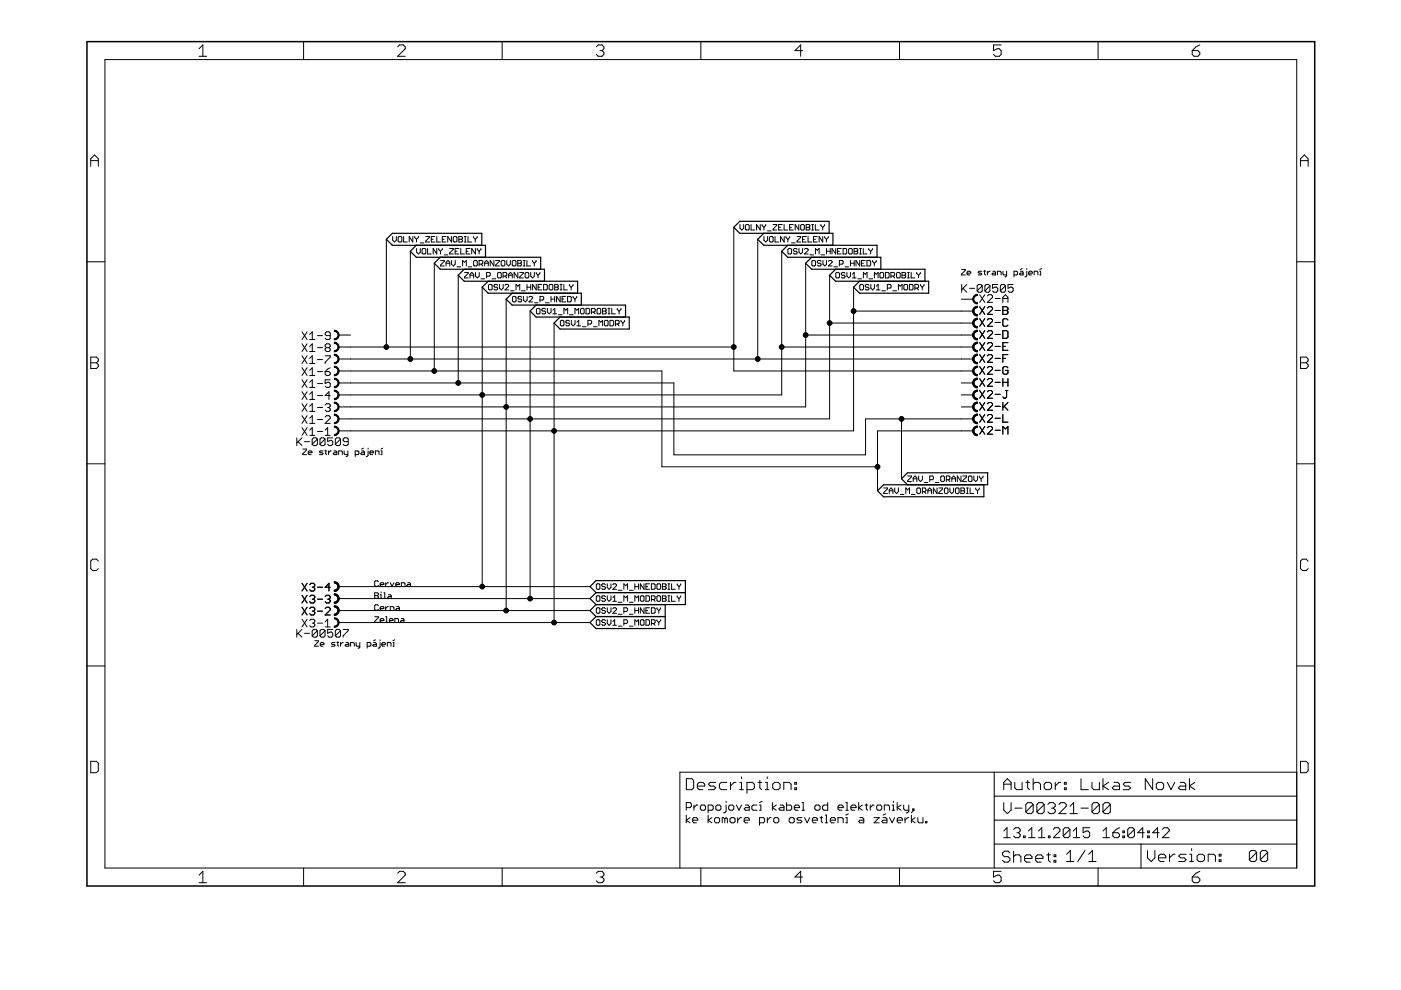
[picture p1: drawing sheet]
<?xml version="1.0" encoding="utf-8"?>
<!DOCTYPE eagle SYSTEM "eagle.dtd">
<eagle version="7.2.0">
<drawing>
<settings>
<setting alwaysvectorfont="yes"/>
<setting verticaltext="up"/>
</settings>
<grid distance="0.1" unitdist="inch" unit="inch" style="lines" multiple="1" display="no" altdistance="0.01" altunitdist="inch" altunit="inch"/>
<schematic xreflabel="%F%N/%S.%C%R" xrefpart="/%S.%C%R">
<libraries>
<library name="frames">
<symbols>
<symbol name="A4L-LOC">
<wire x1="256.54" y1="3.81" x2="256.54" y2="8.89" width="0.1016" layer="94"/>
<wire x1="256.54" y1="8.89" x2="256.54" y2="13.97" width="0.1016" layer="94"/>
<wire x1="256.54" y1="13.97" x2="256.54" y2="19.05" width="0.1016" layer="94"/>
<wire x1="256.54" y1="19.05" x2="256.54" y2="24.13" width="0.1016" layer="94"/>
<wire x1="125.73" y1="3.81" x2="125.73" y2="24.13" width="0.1016" layer="94"/>
<wire x1="125.73" y1="24.13" x2="192.405" y2="24.13" width="0.1016" layer="94"/>
<wire x1="192.405" y1="24.13" x2="256.54" y2="24.13" width="0.1016" layer="94"/>
<wire x1="223.52" y1="3.81" x2="223.52" y2="8.89" width="0.1016" layer="94"/>
<wire x1="223.52" y1="8.89" x2="256.54" y2="8.89" width="0.1016" layer="94"/>
<wire x1="223.52" y1="8.89" x2="192.405" y2="8.89" width="0.1016" layer="94"/>
<wire x1="192.405" y1="8.89" x2="192.405" y2="3.81" width="0.1016" layer="94"/>
<wire x1="192.405" y1="8.89" x2="192.405" y2="13.97" width="0.1016" layer="94"/>
<wire x1="192.405" y1="13.97" x2="256.54" y2="13.97" width="0.1016" layer="94"/>
<wire x1="192.405" y1="13.97" x2="192.405" y2="19.05" width="0.1016" layer="94"/>
<wire x1="192.405" y1="19.05" x2="256.54" y2="19.05" width="0.1016" layer="94"/>
<wire x1="192.405" y1="19.05" x2="192.405" y2="24.13" width="0.1016" layer="94"/>
<text x="194.31" y="15.24" size="2.54" layer="94" font="fixed">&gt;DRAWING_NAME</text>
<text x="194.31" y="10.16" size="2.286" layer="94" font="fixed">&gt;LAST_DATE_TIME</text>
<text x="207.645" y="5.08" size="2.54" layer="94" font="fixed">&gt;SHEET</text>
<text x="194.056" y="4.953" size="2.54" layer="94" font="fixed">Sheet:</text>
<frame x1="0" y1="0" x2="260.35" y2="179.07" columns="6" rows="4" layer="94"/>
<text x="194.31" y="20.32" size="2.54" layer="94" font="fixed">Author: Lukas Novak</text>
<text x="224.79" y="5.08" size="2.54" layer="94" font="fixed">Version:</text>
<text x="127" y="20.32" size="2.54" layer="94" font="fixed">Description:</text>
</symbol>
</symbols>
<devicesets>
<deviceset name="A4L-LOC" prefix="FRAME" uservalue="yes">
<gates>
<gate name="G$1" symbol="A4L-LOC" x="0" y="0"/>
</gates>
<devices>
<device name="">
<technologies>
<technology name=""/>
</technologies>
</device>
</devices>
</deviceset>
</devicesets>
</library>
<library name="con-thomas-betts">
<symbols>
<symbol name="FV">
<wire x1="0.889" y1="0.889" x2="0.889" y2="-0.889" width="0.254" layer="94" curve="180" cap="flat"/>
<text x="1.27" y="-0.762" size="1.778" layer="95">&gt;NAME</text>
<text x="-2.54" y="1.397" size="1.778" layer="96">&gt;VALUE</text>
<pin name="F" x="-2.54" y="0" visible="off" length="short" direction="pas"/>
</symbol>
<symbol name="F">
<wire x1="0.889" y1="0.889" x2="0.889" y2="-0.889" width="0.254" layer="94" curve="180" cap="flat"/>
<text x="1.27" y="-0.762" size="1.778" layer="95">&gt;NAME</text>
<pin name="F" x="-2.54" y="0" visible="off" length="short" direction="pas"/>
</symbol>
</symbols>
<devicesets>
<deviceset name="D-SUB9-" prefix="X">
<gates>
<gate name="-1" symbol="FV" x="-2.54" y="10.16" addlevel="always" swaplevel="1"/>
<gate name="-2" symbol="F" x="-2.54" y="7.62" addlevel="always" swaplevel="1"/>
<gate name="-3" symbol="F" x="-2.54" y="5.08" addlevel="always" swaplevel="1"/>
<gate name="-4" symbol="F" x="-2.54" y="2.54" addlevel="always" swaplevel="1"/>
<gate name="-5" symbol="F" x="-2.54" y="0" addlevel="always" swaplevel="1"/>
<gate name="-6" symbol="F" x="-2.54" y="-2.54" addlevel="always" swaplevel="1"/>
<gate name="-7" symbol="F" x="-2.54" y="-5.08" addlevel="always" swaplevel="1"/>
<gate name="-8" symbol="F" x="-2.54" y="-7.62" addlevel="always" swaplevel="1"/>
<gate name="-9" symbol="F" x="-2.54" y="-10.16" addlevel="always" swaplevel="1"/>
</gates>
<devices>
<device name="H2M09RA" package="H2M09RA">
<connects>
<connect gate="-1" pin="F" pad="1"/>
<connect gate="-2" pin="F" pad="2"/>
<connect gate="-3" pin="F" pad="3"/>
<connect gate="-4" pin="F" pad="4"/>
<connect gate="-5" pin="F" pad="5"/>
<connect gate="-6" pin="F" pad="6"/>
<connect gate="-7" pin="F" pad="7"/>
<connect gate="-8" pin="F" pad="8"/>
<connect gate="-9" pin="F" pad="9"/>
</connects>
<technologies>
<technology name="">
<attribute name="MF" value="" constant="no"/>
<attribute name="MPN" value="" constant="no"/>
<attribute name="OC_FARNELL" value="unknown" constant="no"/>
<attribute name="OC_NEWARK" value="unknown" constant="no"/>
</technology>
</technologies>
</device>
<device name="H2M09ST" package="H2M09ST">
<connects>
<connect gate="-1" pin="F" pad="1"/>
<connect gate="-2" pin="F" pad="2"/>
<connect gate="-3" pin="F" pad="3"/>
<connect gate="-4" pin="F" pad="4"/>
<connect gate="-5" pin="F" pad="5"/>
<connect gate="-6" pin="F" pad="6"/>
<connect gate="-7" pin="F" pad="7"/>
<connect gate="-8" pin="F" pad="8"/>
<connect gate="-9" pin="F" pad="9"/>
</connects>
<technologies>
<technology name="">
<attribute name="MF" value="" constant="no"/>
<attribute name="MPN" value="" constant="no"/>
<attribute name="OC_FARNELL" value="unknown" constant="no"/>
<attribute name="OC_NEWARK" value="unknown" constant="no"/>
</technology>
</technologies>
</device>
<device name="H2R09RA" package="H2R09RA">
<connects>
<connect gate="-1" pin="F" pad="1"/>
<connect gate="-2" pin="F" pad="2"/>
<connect gate="-3" pin="F" pad="3"/>
<connect gate="-4" pin="F" pad="4"/>
<connect gate="-5" pin="F" pad="5"/>
<connect gate="-6" pin="F" pad="6"/>
<connect gate="-7" pin="F" pad="7"/>
<connect gate="-8" pin="F" pad="8"/>
<connect gate="-9" pin="F" pad="9"/>
</connects>
<technologies>
<technology name="">
<attribute name="MF" value="" constant="no"/>
<attribute name="MPN" value="" constant="no"/>
<attribute name="OC_FARNELL" value="unknown" constant="no"/>
<attribute name="OC_NEWARK" value="unknown" constant="no"/>
</technology>
</technologies>
</device>
<device name="H2R09ST" package="H2R09ST">
<connects>
<connect gate="-1" pin="F" pad="1"/>
<connect gate="-2" pin="F" pad="2"/>
<connect gate="-3" pin="F" pad="3"/>
<connect gate="-4" pin="F" pad="4"/>
<connect gate="-5" pin="F" pad="5"/>
<connect gate="-6" pin="F" pad="6"/>
<connect gate="-7" pin="F" pad="7"/>
<connect gate="-8" pin="F" pad="8"/>
<connect gate="-9" pin="F" pad="9"/>
</connects>
<technologies>
<technology name="">
<attribute name="MF" value="" constant="no"/>
<attribute name="MPN" value="" constant="no"/>
<attribute name="OC_FARNELL" value="unknown" constant="no"/>
<attribute name="OC_NEWARK" value="unknown" constant="no"/>
</technology>
</technologies>
</device>
<device name="H3M09RA" package="H3M09RA">
<connects>
<connect gate="-1" pin="F" pad="1"/>
<connect gate="-2" pin="F" pad="2"/>
<connect gate="-3" pin="F" pad="3"/>
<connect gate="-4" pin="F" pad="4"/>
<connect gate="-5" pin="F" pad="5"/>
<connect gate="-6" pin="F" pad="6"/>
<connect gate="-7" pin="F" pad="7"/>
<connect gate="-8" pin="F" pad="8"/>
<connect gate="-9" pin="F" pad="9"/>
</connects>
<technologies>
<technology name="">
<attribute name="MF" value="" constant="no"/>
<attribute name="MPN" value="" constant="no"/>
<attribute name="OC_FARNELL" value="unknown" constant="no"/>
<attribute name="OC_NEWARK" value="unknown" constant="no"/>
</technology>
</technologies>
</device>
<device name="H5M09RA" package="H5M09RA">
<connects>
<connect gate="-1" pin="F" pad="1"/>
<connect gate="-2" pin="F" pad="2"/>
<connect gate="-3" pin="F" pad="3"/>
<connect gate="-4" pin="F" pad="4"/>
<connect gate="-5" pin="F" pad="5"/>
<connect gate="-6" pin="F" pad="6"/>
<connect gate="-7" pin="F" pad="7"/>
<connect gate="-8" pin="F" pad="8"/>
<connect gate="-9" pin="F" pad="9"/>
</connects>
<technologies>
<technology name="">
<attribute name="MF" value="" constant="no"/>
<attribute name="MPN" value="" constant="no"/>
<attribute name="OC_FARNELL" value="unknown" constant="no"/>
<attribute name="OC_NEWARK" value="unknown" constant="no"/>
</technology>
</technologies>
</device>
</devices>
</deviceset>
</devicesets>
</library>
<library name="Kabely">
<symbols>
<symbol name="FV">
<wire x1="0.889" y1="0.889" x2="0.889" y2="-0.889" width="0.254" layer="94" curve="180" cap="flat"/>
<text x="1.27" y="-0.762" size="1.778" layer="95">&gt;NAME</text>
<text x="-2.54" y="1.397" size="1.778" layer="96">&gt;VALUE</text>
<pin name="F" x="-2.54" y="0" visible="off" length="short" direction="pas"/>
</symbol>
<symbol name="F">
<wire x1="0.889" y1="0.889" x2="0.889" y2="-0.889" width="0.254" layer="94" curve="180" cap="flat"/>
<text x="1.27" y="-0.762" size="1.778" layer="95">&gt;NAME</text>
<pin name="F" x="-2.54" y="0" visible="off" length="short" direction="pas"/>
<wire x1="0.889" y1="0.889" x2="0.889" y2="-0.889" width="0.254" layer="94" curve="180" cap="flat"/>
<text x="1.27" y="-0.762" size="1.778" layer="95">&gt;NAME</text>
</symbol>
</symbols>
<devicesets>
<deviceset name="LU12MP" prefix="X" uservalue="yes">
<gates>
<gate name="-A" symbol="FV" x="2.54" y="27.94" addlevel="always" swaplevel="1"/>
<gate name="-B" symbol="F" x="2.54" y="25.4" addlevel="always" swaplevel="1"/>
<gate name="-C" symbol="F" x="2.54" y="22.86" addlevel="always" swaplevel="1"/>
<gate name="-D" symbol="F" x="2.54" y="20.32" addlevel="always" swaplevel="1"/>
<gate name="-E" symbol="F" x="2.54" y="17.78" addlevel="always" swaplevel="1"/>
<gate name="-F" symbol="F" x="2.54" y="15.24" addlevel="always" swaplevel="1"/>
<gate name="-G" symbol="F" x="2.54" y="12.7" addlevel="always" swaplevel="1"/>
<gate name="-H" symbol="F" x="2.54" y="10.16" addlevel="always" swaplevel="1"/>
<gate name="-J" symbol="F" x="2.54" y="7.62" addlevel="always" swaplevel="1"/>
<gate name="-K" symbol="F" x="2.54" y="5.08" addlevel="always" swaplevel="1"/>
<gate name="-L" symbol="F" x="2.54" y="2.54" addlevel="always" swaplevel="1"/>
<gate name="-M" symbol="F" x="2.54" y="0" addlevel="always" swaplevel="1"/>
</gates>
<devices>
<device name="" package="LU12MP">
<connects>
<connect gate="-A" pin="F" pad="A"/>
<connect gate="-B" pin="F" pad="B"/>
<connect gate="-C" pin="F" pad="C"/>
<connect gate="-D" pin="F" pad="D"/>
<connect gate="-E" pin="F" pad="E"/>
<connect gate="-F" pin="F" pad="F"/>
<connect gate="-G" pin="F" pad="G"/>
<connect gate="-H" pin="F" pad="H"/>
<connect gate="-J" pin="F" pad="J"/>
<connect gate="-K" pin="F" pad="K"/>
<connect gate="-L" pin="F" pad="L"/>
<connect gate="-M" pin="F" pad="M"/>
</connects>
<technologies>
<technology name="">
<attribute name="LU" value="12-Pin" constant="no"/>
</technology>
</technologies>
</device>
</devices>
</deviceset>
<deviceset name="LE4MP" prefix="X">
<gates>
<gate name="-1" symbol="FV" x="2.54" y="7.62" addlevel="always" swaplevel="1"/>
<gate name="-2" symbol="F" x="2.54" y="5.08" addlevel="always" swaplevel="1"/>
<gate name="-3" symbol="F" x="2.54" y="2.54" addlevel="always" swaplevel="1"/>
<gate name="-4" symbol="F" x="2.54" y="0" addlevel="always" swaplevel="1"/>
</gates>
<devices>
<device name="" package="LE4MP">
<connects>
<connect gate="-1" pin="F" pad="1"/>
<connect gate="-2" pin="F" pad="2"/>
<connect gate="-3" pin="F" pad="3"/>
<connect gate="-4" pin="F" pad="4"/>
</connects>
<technologies>
<technology name=""/>
</technologies>
</device>
</devices>
</deviceset>
</devicesets>
</library>
</libraries>
<attributes>
</attributes>
<variantdefs>
</variantdefs>
<classes>
<class number="0" name="default" width="0" drill="0">
</class>
</classes>
<parts>
<part name="FRAME1" library="frames" deviceset="A4L-LOC" device=""/>
<part name="X1" library="con-thomas-betts" deviceset="D-SUB9-" device="H2M09ST" value="K-00509"/>
<part name="X2" library="Kabely" deviceset="LU12MP" device="" value="K-00505"/>
<part name="X3" library="Kabely" deviceset="LE4MP" device="" value="K-00507"/>
</parts>
<sheets>
<sheet>
<plain>
<text x="45.72" y="91.44" size="1.27" layer="97">Ze strany pájení</text>
<text x="185.42" y="129.54" size="1.27" layer="97">Ze strany pájení</text>
<text x="60.96" y="55.88" size="1.27" layer="95">Zelena</text>
<text x="60.96" y="58.42" size="1.27" layer="95">Cerna</text>
<text x="60.96" y="60.96" size="1.27" layer="95">Bila</text>
<text x="60.96" y="63.5" size="1.27" layer="95">Cervena</text>
<text x="48.26" y="50.8" size="1.27" layer="97">Ze strany pájení</text>
<text x="127" y="17.78" size="1.778" layer="94" align="top-left">Propojovací kabel od elektroniky,
ke komore pro osvetlení a záverku.</text>
<text x="246.38" y="7.62" size="2.54" layer="94" align="top-left">00</text>
</plain>
<instances>
<instance part="FRAME1" gate="G$1" x="0" y="0"/>
<instance part="X1" gate="-1" x="53.34" y="96.52" rot="R180"/>
<instance part="X1" gate="-2" x="53.34" y="99.06" rot="R180"/>
<instance part="X1" gate="-3" x="53.34" y="101.6" rot="R180"/>
<instance part="X1" gate="-4" x="53.34" y="104.14" rot="R180"/>
<instance part="X1" gate="-5" x="53.34" y="106.68" rot="R180"/>
<instance part="X1" gate="-6" x="53.34" y="109.22" rot="R180"/>
<instance part="X1" gate="-7" x="53.34" y="111.76" rot="R180"/>
<instance part="X1" gate="-8" x="53.34" y="114.3" rot="R180"/>
<instance part="X1" gate="-9" x="53.34" y="116.84" rot="R180"/>
<instance part="X2" gate="-A" x="187.96" y="124.46"/>
<instance part="X2" gate="-B" x="187.96" y="121.92"/>
<instance part="X2" gate="-C" x="187.96" y="119.38"/>
<instance part="X2" gate="-D" x="187.96" y="116.84"/>
<instance part="X2" gate="-E" x="187.96" y="114.3"/>
<instance part="X2" gate="-F" x="187.96" y="111.76"/>
<instance part="X2" gate="-G" x="187.96" y="109.22"/>
<instance part="X2" gate="-H" x="187.96" y="106.68"/>
<instance part="X2" gate="-J" x="187.96" y="104.14"/>
<instance part="X2" gate="-K" x="187.96" y="101.6"/>
<instance part="X2" gate="-L" x="187.96" y="99.06"/>
<instance part="X2" gate="-M" x="187.96" y="96.52"/>
<instance part="X3" gate="-1" x="53.34" y="55.88" rot="R180"/>
<instance part="X3" gate="-2" x="53.34" y="58.42" rot="R180"/>
<instance part="X3" gate="-3" x="53.34" y="60.96" rot="R180"/>
<instance part="X3" gate="-4" x="53.34" y="63.5" rot="R180"/>
</instances>
<busses>
</busses>
<nets>
<net name="OSV1_P_MODRY" class="0">
<segment>
<pinref part="X1" gate="-1" pin="F"/>
<wire x1="55.88" y1="96.52" x2="99.06" y2="96.52" width="0.1524" layer="91"/>
<label x="99.06" y="119.38" size="1.27" layer="95" xref="yes"/>
<wire x1="99.06" y1="96.52" x2="99.06" y2="119.38" width="0.1524" layer="91"/>
<pinref part="X3" gate="-1" pin="F"/>
<wire x1="55.88" y1="55.88" x2="99.06" y2="55.88" width="0.1524" layer="91"/>
<label x="106.68" y="55.88" size="1.27" layer="95" xref="yes"/>
<wire x1="99.06" y1="55.88" x2="106.68" y2="55.88" width="0.1524" layer="91"/>
<wire x1="99.06" y1="96.52" x2="99.06" y2="55.88" width="0.1524" layer="91"/>
<junction x="99.06" y="55.88"/>
<junction x="99.06" y="96.52"/>
<pinref part="X2" gate="-B" pin="F"/>
<wire x1="185.42" y1="121.92" x2="162.56" y2="121.92" width="0.1524" layer="91"/>
<label x="162.56" y="127" size="1.27" layer="95" xref="yes"/>
<wire x1="162.56" y1="121.92" x2="162.56" y2="127" width="0.1524" layer="91"/>
<wire x1="99.06" y1="96.52" x2="162.56" y2="96.52" width="0.1524" layer="91"/>
<wire x1="162.56" y1="96.52" x2="162.56" y2="121.92" width="0.1524" layer="91"/>
<junction x="162.56" y="121.92"/>
</segment>
</net>
<net name="OSV1_M_MODROBILY" class="0">
<segment>
<pinref part="X1" gate="-2" pin="F"/>
<wire x1="55.88" y1="99.06" x2="93.98" y2="99.06" width="0.1524" layer="91"/>
<label x="93.98" y="121.92" size="1.27" layer="95" xref="yes"/>
<wire x1="93.98" y1="99.06" x2="93.98" y2="121.92" width="0.1524" layer="91"/>
<pinref part="X3" gate="-3" pin="F"/>
<wire x1="55.88" y1="60.96" x2="93.98" y2="60.96" width="0.1524" layer="91"/>
<label x="106.68" y="60.96" size="1.27" layer="95" xref="yes"/>
<wire x1="93.98" y1="60.96" x2="106.68" y2="60.96" width="0.1524" layer="91"/>
<wire x1="93.98" y1="99.06" x2="93.98" y2="60.96" width="0.1524" layer="91"/>
<junction x="93.98" y="60.96"/>
<junction x="93.98" y="99.06"/>
<pinref part="X2" gate="-C" pin="F"/>
<wire x1="185.42" y1="119.38" x2="157.48" y2="119.38" width="0.1524" layer="91"/>
<label x="157.48" y="129.54" size="1.27" layer="95" xref="yes"/>
<wire x1="157.48" y1="119.38" x2="157.48" y2="129.54" width="0.1524" layer="91"/>
<wire x1="93.98" y1="99.06" x2="157.48" y2="99.06" width="0.1524" layer="91"/>
<wire x1="157.48" y1="99.06" x2="157.48" y2="119.38" width="0.1524" layer="91"/>
<junction x="157.48" y="119.38"/>
</segment>
</net>
<net name="OSV2_P_HNEDY" class="0">
<segment>
<pinref part="X1" gate="-3" pin="F"/>
<wire x1="55.88" y1="101.6" x2="88.9" y2="101.6" width="0.1524" layer="91"/>
<label x="88.9" y="124.46" size="1.27" layer="95" xref="yes"/>
<wire x1="88.9" y1="101.6" x2="88.9" y2="124.46" width="0.1524" layer="91"/>
<pinref part="X3" gate="-2" pin="F"/>
<wire x1="55.88" y1="58.42" x2="88.9" y2="58.42" width="0.1524" layer="91"/>
<label x="106.68" y="58.42" size="1.27" layer="95" xref="yes"/>
<wire x1="88.9" y1="58.42" x2="106.68" y2="58.42" width="0.1524" layer="91"/>
<wire x1="88.9" y1="101.6" x2="88.9" y2="58.42" width="0.1524" layer="91"/>
<junction x="88.9" y="58.42"/>
<junction x="88.9" y="101.6"/>
<pinref part="X2" gate="-D" pin="F"/>
<wire x1="185.42" y1="116.84" x2="152.4" y2="116.84" width="0.1524" layer="91"/>
<label x="152.4" y="132.08" size="1.27" layer="95" xref="yes"/>
<wire x1="152.4" y1="116.84" x2="152.4" y2="132.08" width="0.1524" layer="91"/>
<wire x1="88.9" y1="101.6" x2="152.4" y2="101.6" width="0.1524" layer="91"/>
<wire x1="152.4" y1="101.6" x2="152.4" y2="116.84" width="0.1524" layer="91"/>
<junction x="152.4" y="116.84"/>
</segment>
</net>
<net name="OSV2_M_HNEDOBILY" class="0">
<segment>
<pinref part="X1" gate="-4" pin="F"/>
<wire x1="55.88" y1="104.14" x2="83.82" y2="104.14" width="0.1524" layer="91"/>
<label x="83.82" y="127" size="1.27" layer="95" xref="yes"/>
<wire x1="83.82" y1="104.14" x2="83.82" y2="127" width="0.1524" layer="91"/>
<pinref part="X3" gate="-4" pin="F"/>
<wire x1="55.88" y1="63.5" x2="83.82" y2="63.5" width="0.1524" layer="91"/>
<label x="106.68" y="63.5" size="1.27" layer="95" xref="yes"/>
<wire x1="83.82" y1="63.5" x2="106.68" y2="63.5" width="0.1524" layer="91"/>
<wire x1="83.82" y1="104.14" x2="83.82" y2="63.5" width="0.1524" layer="91"/>
<junction x="83.82" y="63.5"/>
<junction x="83.82" y="104.14"/>
<wire x1="83.82" y1="104.14" x2="147.32" y2="104.14" width="0.1524" layer="91"/>
<pinref part="X2" gate="-E" pin="F"/>
<wire x1="185.42" y1="114.3" x2="147.32" y2="114.3" width="0.1524" layer="91"/>
<label x="147.32" y="134.62" size="1.27" layer="95" xref="yes"/>
<wire x1="147.32" y1="114.3" x2="147.32" y2="134.62" width="0.1524" layer="91"/>
<wire x1="147.32" y1="104.14" x2="147.32" y2="114.3" width="0.1524" layer="91"/>
<junction x="147.32" y="114.3"/>
</segment>
</net>
<net name="ZAV_P_ORANZOVY" class="0">
<segment>
<wire x1="55.88" y1="106.68" x2="78.74" y2="106.68" width="0.1524" layer="91"/>
<pinref part="X1" gate="-5" pin="F"/>
<label x="78.74" y="129.54" size="1.27" layer="95" xref="yes"/>
<wire x1="78.74" y1="106.68" x2="78.74" y2="129.54" width="0.1524" layer="91"/>
<wire x1="78.74" y1="106.68" x2="124.46" y2="106.68" width="0.1524" layer="91"/>
<wire x1="124.46" y1="106.68" x2="124.46" y2="91.44" width="0.1524" layer="91"/>
<junction x="78.74" y="106.68"/>
<wire x1="124.46" y1="91.44" x2="165.1" y2="91.44" width="0.1524" layer="91"/>
<wire x1="165.1" y1="91.44" x2="165.1" y2="99.06" width="0.1524" layer="91"/>
<pinref part="X2" gate="-L" pin="F"/>
<wire x1="185.42" y1="99.06" x2="172.72" y2="99.06" width="0.1524" layer="91"/>
<label x="172.72" y="86.36" size="1.27" layer="95" xref="yes"/>
<wire x1="172.72" y1="99.06" x2="172.72" y2="86.36" width="0.1524" layer="91"/>
<wire x1="165.1" y1="99.06" x2="172.72" y2="99.06" width="0.1524" layer="91"/>
<junction x="172.72" y="99.06"/>
</segment>
</net>
<net name="ZAV_M_ORANZOVOBILY" class="0">
<segment>
<pinref part="X1" gate="-6" pin="F"/>
<wire x1="55.88" y1="109.22" x2="73.66" y2="109.22" width="0.1524" layer="91"/>
<label x="73.66" y="132.08" size="1.27" layer="95" xref="yes"/>
<wire x1="73.66" y1="109.22" x2="73.66" y2="132.08" width="0.1524" layer="91"/>
<wire x1="73.66" y1="109.22" x2="121.92" y2="109.22" width="0.1524" layer="91"/>
<wire x1="121.92" y1="109.22" x2="121.92" y2="88.9" width="0.1524" layer="91"/>
<junction x="73.66" y="109.22"/>
<pinref part="X2" gate="-M" pin="F"/>
<wire x1="185.42" y1="96.52" x2="167.64" y2="96.52" width="0.1524" layer="91"/>
<label x="167.64" y="83.82" size="1.27" layer="95" xref="yes"/>
<wire x1="167.64" y1="96.52" x2="167.64" y2="88.9" width="0.1524" layer="91"/>
<wire x1="167.64" y1="88.9" x2="167.64" y2="83.82" width="0.1524" layer="91"/>
<wire x1="121.92" y1="88.9" x2="167.64" y2="88.9" width="0.1524" layer="91"/>
<junction x="167.64" y="88.9"/>
</segment>
</net>
<net name="VOLNY_ZELENY" class="0">
<segment>
<pinref part="X1" gate="-7" pin="F"/>
<wire x1="55.88" y1="111.76" x2="68.58" y2="111.76" width="0.1524" layer="91"/>
<label x="68.58" y="134.62" size="1.27" layer="95" xref="yes"/>
<wire x1="68.58" y1="111.76" x2="68.58" y2="134.62" width="0.1524" layer="91"/>
<pinref part="X2" gate="-F" pin="F"/>
<wire x1="185.42" y1="111.76" x2="142.24" y2="111.76" width="0.1524" layer="91"/>
<label x="142.24" y="137.16" size="1.27" layer="95" xref="yes"/>
<wire x1="142.24" y1="111.76" x2="142.24" y2="137.16" width="0.1524" layer="91"/>
<wire x1="68.58" y1="111.76" x2="142.24" y2="111.76" width="0.1524" layer="91"/>
<junction x="68.58" y="111.76"/>
<junction x="142.24" y="111.76"/>
</segment>
</net>
<net name="VOLNY_ZELENOBILY" class="0">
<segment>
<pinref part="X1" gate="-8" pin="F"/>
<wire x1="55.88" y1="114.3" x2="63.5" y2="114.3" width="0.1524" layer="91"/>
<label x="63.5" y="137.16" size="1.27" layer="95" xref="yes"/>
<wire x1="63.5" y1="114.3" x2="63.5" y2="137.16" width="0.1524" layer="91"/>
<pinref part="X2" gate="-G" pin="F"/>
<wire x1="185.42" y1="109.22" x2="137.16" y2="109.22" width="0.1524" layer="91"/>
<label x="137.16" y="139.7" size="1.27" layer="95" xref="yes"/>
<wire x1="137.16" y1="109.22" x2="137.16" y2="114.3" width="0.1524" layer="91"/>
<wire x1="137.16" y1="114.3" x2="137.16" y2="139.7" width="0.1524" layer="91"/>
<wire x1="63.5" y1="114.3" x2="137.16" y2="114.3" width="0.1524" layer="91"/>
<junction x="63.5" y="114.3"/>
<junction x="137.16" y="114.3"/>
</segment>
</net>
</nets>
</sheet>
</sheets>
</schematic>
</drawing>
<compatibility>
<note version="6.3" minversion="6.2.2" severity="warning">
Since Version 6.2.2 text objects can contain more than one line,
which will not be processed correctly with this version.
</note>
</compatibility>
</eagle>
